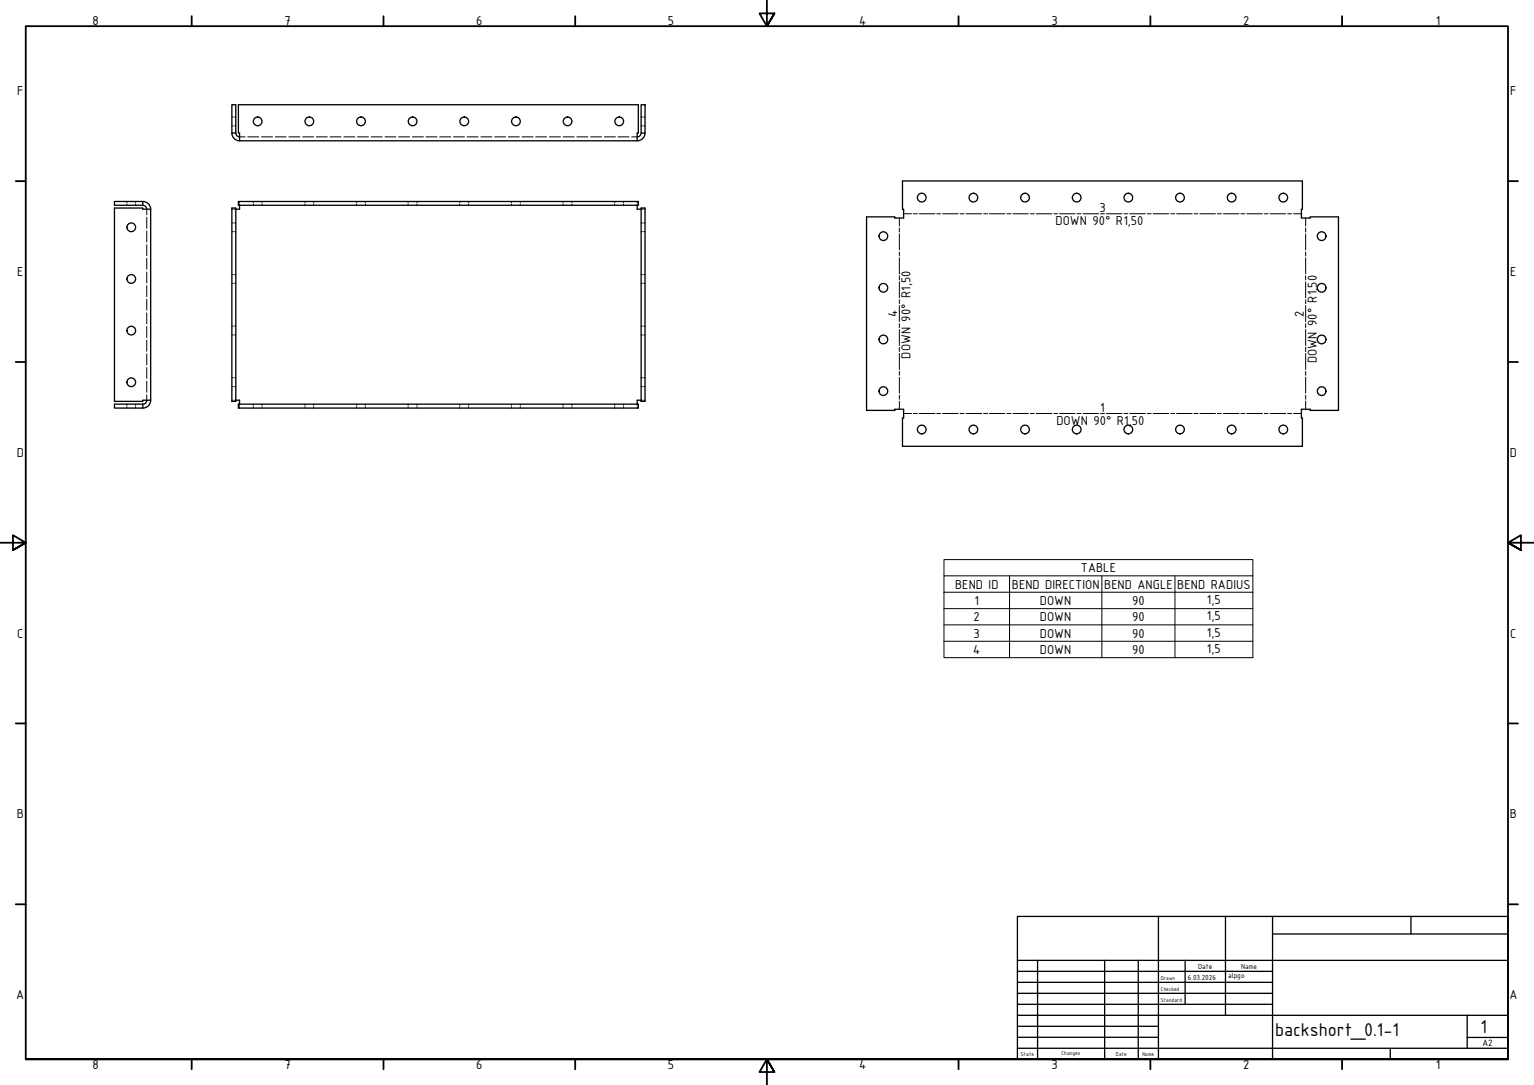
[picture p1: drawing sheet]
<svg xmlns="http://www.w3.org/2000/svg" width="594mm" height="420mm" viewBox="0 0 594 420" stroke-linecap="round" stroke-linejoin="round" font-family="sans-serif">
<!-- layer: Hidden (ISO) -->
<g fill="none" stroke="#000" stroke-width=".39">
<path d="M89.8 48.7h.5M89.8 45.3h.5M90.8 48.7h.5M90.8 45.3h.5M92.8 53h2.1M95.9 53h4.3M101.3 53h4.2M106.6 53h4.2M111.9 53h4.2M117.2 53h4.3M122.5 53h4.2M127.8 53h4.3"/>
<path d="M133.2 53h4.2M138.4 53h4.3M143.8 53h4.2M149.1 53h4.2M154.4 53h4.2M159.7 53h4.3M165 53h4.2M170.3 53h4.3M175.6 53h4.3M180.9 53h4.3M186.2 53h4.3M191.6 53h4.2"/>
<path d="M196.8 53h4.3M202.2 53h4.2M207.5 53h4.2M212.8 53h4.2M218.1 53h4.3M223.4 53h4.2M228.7 53h4.3M234.1 53h4.2M239.3 53h4.3M244.7 53h2.1M248.3 48.7h.5M248.3 45.3h.5"/>
<path d="M249.3 48.7h.5M249.3 45.3h.5M49.1 78v.5M49.1 79v.5M52.5 78v.5M52.5 79v.5M92.8 78v.5M92.8 79v.5M98.1 78v.5M98.1 79v.5M101.5 78v.5M101.5 79v.5"/>
<path d="M118.1 78v.5M118.1 79v.5M121.5 78v.5M121.5 79v.5M138.1 78v.5M138.1 79v.5M141.5 78v.5M141.5 79v.5M158.1 78v.5M158.1 79v.5M161.5 78v.5M161.5 79v.5"/>
<path d="M178.1 78v.5M178.1 79v.5M181.5 78v.5M181.5 79v.5M198.1 78v.5M198.1 79v.5M201.5 78v.5M201.5 79v.5M218.1 78v.5M218.1 79v.5M221.5 78v.5M221.5 79v.5"/>
<path d="M238.1 78v.5M238.1 79v.5M241.5 78v.5M241.5 79v.5M246.8 78v.5M246.8 79v.5M56.8 81v2.1M56.8 84.2v4.2M56.8 89.5v4.2M56.8 94.8v4.2M89.8 81h.5M89.8 89.7h.5"/>
<path d="M89.8 86.3h.5M90.8 81h.5M90.8 89.7h.5M90.8 86.3h.5M248.3 81h.5M248.3 89.7h.5M248.3 86.3h.5M249.3 81h.5M249.3 89.7h.5M249.3 86.3h.5M56.8 100.1v4.1M56.8 105.3v4.3"/>
<path d="M56.8 110.6v4.3M56.8 115.9v4.2M89.8 109.7h.5M89.8 106.3h.5M90.8 109.7h.5M90.8 106.3h.5M248.3 109.7h.5M248.3 106.3h.5M249.3 109.7h.5M249.3 106.3h.5M56.8 121.2v4.2M56.8 126.5v4.2"/>
<path d="M56.8 131.7v4.3M56.8 137v4.3M89.8 129.7h.5M89.8 126.3h.5M90.8 129.7h.5M90.8 126.3h.5M248.3 129.7h.5M248.3 126.3h.5M249.3 129.7h.5M249.3 126.3h.5M49.1 156.5v.5M49.1 157.5v.5"/>
<path d="M52.5 156.5v.5M52.5 157.5v.5M56.8 142.3v4.2M56.8 147.6v4.3M56.8 152.9v2.1M89.8 155h.5M89.8 149.7h.5M89.8 146.3h.5M90.8 155h.5M90.8 149.7h.5M90.8 146.3h.5M92.8 156.5v.5"/>
<path d="M92.8 157.5v.5M98.1 156.5v.5M98.1 157.5v.5M101.5 156.5v.5M101.5 157.5v.5M118.1 156.5v.5M118.1 157.5v.5M121.5 156.5v.5M121.5 157.5v.5M138.1 156.5v.5M138.1 157.5v.5M141.5 156.5v.5"/>
<path d="M141.5 157.5v.5M158.1 156.5v.5M158.1 157.5v.5M161.5 156.5v.5M161.5 157.5v.5M178.1 156.5v.5M178.1 157.5v.5M181.5 156.5v.5M181.5 157.5v.5M198.1 156.5v.5M198.1 157.5v.5M201.5 156.5v.5"/>
<path d="M201.5 157.5v.5M218.1 156.5v.5M218.1 157.5v.5M221.5 156.5v.5M221.5 157.5v.5M238.1 156.5v.5M238.1 157.5v.5M241.5 156.5v.5M241.5 157.5v.5M246.8 156.5v.5M246.8 157.5v.5M248.3 155h.5"/>
<path d="M248.3 149.7h.5M248.3 146.3h.5M249.3 155h.5M249.3 149.7h.5M249.3 146.3h.5"/>
</g>
<!-- layer: Visible (ISO) -->
<g fill="none" stroke="#000" stroke-width=".51">
<path d="M89.8 40.6h1.5v10.9h-1.5zM89.8 51.5a3 3 0 0 0 3 3M91.3 51.5l.3 .9 1.2 .6M92.3 40.6h154.9v10.9h-.4v3h-154v-3h-.5zM248.3 40.6h1.5v10.9h-1.5zM248.3 51.5l-.3 .9-1.2 .6M249.8 51.5a3 3 0 0 1-3 3M44.3 78h11v1.5h-11zM55.3 78a3 3 0 0 1 3.1 3M55.3 79.5l.9 .3 .6 1.2M92.3 78h154.9v1.5h-154.9zM92.8 79.5v1.5h-1.5"/>
<path d="M246.8 79.5v1.5h1.5M349.5 70.1h154.9v11h-.4v3.3h3.4v-.4h11v74.9h-11v-.4h-3.4v3.3h.4v11h-154.9v-11h.4v-3.3h-3.3v.4h-11v-74.9h11v.4h3.3v-3.3h-.4zM44.3 80.6h11v.4h3.1v74h-3.1v.4h-11zM89.8 80.6h1.5v74.8h-1.5zM248.3 80.6h1.5v74.8h-1.5zM44.3 156.5h11v1.5h-11zM56.8 155l-.3 .9-1.2 .6M58.4 155a3 3 0 0 1-3.1 3M91.3 155h1.5v1.5M92.3 156.5h154.9v1.5h-154.9zM248.3 155h-1.5v1.5"/>
<circle cx="99.8" cy="47" r="1.68"/>
<circle cx="119.8" cy="47" r="1.68"/>
<circle cx="139.8" cy="47" r="1.68"/>
<circle cx="159.8" cy="47" r="1.68"/>
<circle cx="179.8" cy="47" r="1.68"/>
<circle cx="199.8" cy="47" r="1.68"/>
<circle cx="219.8" cy="47" r="1.68"/>
<circle cx="239.8" cy="47" r="1.68"/>
<circle cx="357" cy="76.5" r="1.68"/>
<circle cx="377" cy="76.5" r="1.68"/>
<circle cx="397" cy="76.5" r="1.68"/>
<circle cx="417" cy="76.5" r="1.68"/>
<circle cx="437" cy="76.5" r="1.68"/>
<circle cx="457" cy="76.5" r="1.68"/>
<circle cx="477" cy="76.5" r="1.68"/>
<circle cx="497" cy="76.5" r="1.68"/>
<circle cx="50.8" cy="88" r="1.68"/>
<circle cx="342.1" cy="91.5" r="1.68"/>
<circle cx="511.8" cy="91.5" r="1.68"/>
<circle cx="50.8" cy="108" r="1.68"/>
<circle cx="342.1" cy="111.5" r="1.68"/>
<circle cx="511.8" cy="111.5" r="1.68"/>
<circle cx="50.8" cy="128" r="1.68"/>
<circle cx="342.1" cy="131.5" r="1.68"/>
<circle cx="511.8" cy="131.5" r="1.68"/>
<circle cx="50.8" cy="148" r="1.68"/>
<circle cx="342.1" cy="151.5" r="1.68"/>
<circle cx="511.8" cy="151.5" r="1.68"/>
<circle cx="357" cy="166.3" r="1.68"/>
<circle cx="377" cy="166.3" r="1.68"/>
<circle cx="397" cy="166.3" r="1.68"/>
<circle cx="417" cy="166.3" r="1.68"/>
<circle cx="437" cy="166.3" r="1.68"/>
<circle cx="457" cy="166.3" r="1.68"/>
<circle cx="477" cy="166.3" r="1.68"/>
<circle cx="497" cy="166.3" r="1.68"/>
</g>
<!-- layer: Bend Centerline (ISO) -->
<g fill="none" stroke="#000" stroke-width=".39">
<path d="M348.3 84.4v3.1M348.3 88.3v1.5M348.3 90.6v6.2M348.3 97.6v1.5M348.3 99.9v6.1M349.9 82.8h3.1M353.8 82.8h1.5M356 82.8h6.1M362.8 82.8h1.5M365.1 82.8h6M371.9 82.8h1.5M374.1 82.8h6.1"/>
<path d="M380.9 82.8h1.6M383.2 82.8h6M390 82.8h1.5M392.2 82.8h6.1M399 82.8h1.6M401.3 82.8h6.1M408.1 82.8h1.5M410.3 82.8h6.1M417.1 82.8h1.6M419.4 82.8h6M426.2 82.8h1.5M428.5 82.8h6"/>
<path d="M435.3 82.8h1.5M437.5 82.8h6M444.3 82.8h1.5M446.6 82.8h6M453.4 82.8h1.5M455.7 82.8h6M462.5 82.8h1.4M464.7 82.8h6M471.5 82.8h1.5M473.8 82.8h6M480.6 82.8h1.5M482.9 82.8h6"/>
<path d="M489.6 82.8h1.5M491.9 82.8h6M498.7 82.8h1.5M501 82.8h3M505.7 84.4v3.1M505.7 88.3v1.5M505.7 90.6v6.2M505.7 97.6v1.5M505.7 99.9v6.1M348.3 106.8v1.6M348.3 109.1v6.2M348.3 116.1v1.5"/>
<path d="M348.3 118.3v6.2M505.7 106.8v1.6M505.7 109.1v6.2M505.7 116.1v1.5M505.7 118.3v6.2M348.3 125.3v1.6M348.3 127.6v6.2M348.3 134.5v1.6M348.3 136.9v6.1M505.7 125.3v1.6M505.7 127.6v6.2M505.7 134.5v1.6"/>
<path d="M505.7 136.9v6.1M348.3 143.8v1.5M348.3 146.1v6.2M348.3 153.1v1.5M348.3 155.4v3.1M505.7 143.8v1.5M505.7 146.1v6.2M505.7 153.1v1.5M505.7 155.4v3.1M349.9 160.1h3.1M353.8 160.1h1.5M356 160.1h6.1"/>
<path d="M362.8 160.1h1.5M365.1 160.1h6M371.9 160.1h1.5M374.1 160.1h6.1M380.9 160.1h1.6M383.2 160.1h6M390 160.1h1.5M392.2 160.1h6.1M399 160.1h1.6M401.3 160.1h6.1M408.1 160.1h1.5M410.3 160.1h6.1"/>
<path d="M417.1 160.1h1.6M419.4 160.1h6M426.2 160.1h1.5M428.5 160.1h6M435.3 160.1h1.5M437.5 160.1h6M444.3 160.1h1.5M446.6 160.1h6M453.4 160.1h1.5M455.7 160.1h6M462.5 160.1h1.4M464.7 160.1h6"/>
<path d="M471.5 160.1h1.5M473.8 160.1h6M480.6 160.1h1.5M482.9 160.1h6M489.6 160.1h1.5M491.9 160.1h6M498.7 160.1h1.5M501 160.1h3"/>
</g>
<!-- layer: Border (ISO) -->
<g fill="none" stroke="#000" stroke-width=".7">
<path d="M74.2 6.3v3.8M148.5 6.3v3.8M222.8 6.3v3.8M297 .2v9.9l-2.9-4.9h5.8l-2.9 4.9 2.9-4.9M371.2 6.3v3.8M445.5 6.3v3.8M519.7 6.3v3.8M6.1 70.1h3.9M584 70.1h3.9M6.1 140.2h3.9M584 140.2h3.9M0 210.2h10l-5-3v5.8l5-2.8-5 2.8"/>
<path d="M594 210.2h-10l5-3v5.8l-5-2.8 5 2.8M6.1 280.1h3.9M584 280.1h3.9M6.1 350.2h3.9M584 350.2h3.9M10 410.2v-400.1h574v400.1h-574h574M74.2 410.2v3.9M148.5 410.2v3.9M222.8 410.2v3.9M299.9 415.1l-2.9-4.9 2.9 4.9h-5.8l2.9-4.9v10M371.2 410.2v3.9M445.5 410.2v3.9"/>
<path d="M519.7 410.2v3.9"/>
</g>
<!-- layer: Title (ISO) -->
<g fill="none" stroke="#000" stroke-width=".51">
<path d="M394 354.9h190v55.3h-190zM448.6 354.9v55.3M474.6 354.9v38.3M492.8 354.9v55.3M546.4 354.9v6.8M394 376.2h98.8M394 371.9h190M401.8 371.9v38.3M427.8 371.9v38.3M440.8 371.9v38.3M459 371.9v17M492.8 361.7h91.2"/>
<path d="M394 380.4h98.8M394 384.7h98.8M394 388.9h98.8M394 393.2h190M394 397.4h54.6M568.2 393.2v12.7M394 405.9h190M394 401.7h54.6M538.4 405.9v4.3M568.2 401.7h15.8"/>
</g>
<!-- layer: Symbol (ISO) -->
<path d="M365.6 223v-6.3h119.6v6.3M365.6 229.3h119.6M365.6 235.7h119.6M391 223v31.7M426.7 223v31.7M455 223v31.7M485.2 223h-119.6v6.3M485.2 223v31.7h-119.6v-25.4M365.6 242h119.6M365.6 248.3h119.6" fill="none" stroke="#000" stroke-width=".39"/>
<g font-size="7.7">
<text x="493.8" y="401.3">backshort_0.1-1</text>
<text x="573.3" y="400">1</text>
</g>
<g font-size="5.4">
<text x="35.9" y="9.8">8</text>
<text x="110.2" y="9.8">7</text>
<text x="184.4" y="9.8">6</text>
<text x="258.6" y="9.8">5</text>
<text x="332.7" y="9.8">4</text>
<text x="407.2" y="9.8">3</text>
<text x="481.4" y="9.8">2</text>
<text x="556" y="9.8">1</text>
<text x="6.6" y="36.9">F</text>
<text x="584.9" y="36.9">F</text>
<text x="425.8" y="82">3</text>
<text x="408.7" y="87">DOWN 90° R1,50</text>
<text x="6.6" y="106.9">E</text>
<text x="584.9" y="106.9">E</text>
<text x="347.5" y="122.9" transform="rotate(-90 347.5 122.9)">4</text>
<text x="504.9" y="122.7" transform="rotate(-90 504.9 122.7)">2</text>
<text x="352.6" y="138.9" transform="rotate(-90 352.6 138.9)">DOWN 90° R1,50</text>
<text x="510" y="140.6" transform="rotate(-90 510 140.6)">DOWN 90° R1,50</text>
<text x="426.1" y="159.4">1</text>
<text x="409.1" y="164.4">DOWN 90° R1,50</text>
<text x="6.5" y="176.9">D</text>
<text x="584.8" y="176.9">D</text>
<text x="418.6" y="221.6">TABLE</text>
<text x="369.9" y="227.9">BEND ID</text>
<text x="391.9" y="227.9">BEND DIRECTION</text>
<text x="427.6" y="227.9">BEND ANGLE</text>
<text x="455.9" y="227.9">BEND RADIUS</text>
<text x="467.4" y="233.9">1,5</text>
<text x="377.4" y="234.2">1</text>
<text x="402.7" y="234.2">DOWN</text>
<text x="438.5" y="234.2">90</text>
<text x="377.1" y="240.6">2</text>
<text x="402.7" y="240.6">DOWN</text>
<text x="438.5" y="240.6">90</text>
<text x="467.4" y="240.3">1,5</text>
<text x="6.6" y="246.9">C</text>
<text x="377.1" y="246.9">3</text>
<text x="402.7" y="246.9">DOWN</text>
<text x="438.5" y="246.9">90</text>
<text x="467.4" y="246.5">1,5</text>
<text x="584.9" y="246.9">C</text>
<text x="376.9" y="253.2">4</text>
<text x="402.7" y="253.2">DOWN</text>
<text x="438.5" y="253.2">90</text>
<text x="467.4" y="252.9">1,5</text>
<text x="6.5" y="316.9">B</text>
<text x="584.8" y="316.9">B</text>
<text x="6.3" y="386.9">A</text>
<text x="584.6" y="386.9">A</text>
<text x="35.9" y="414.1">8</text>
<text x="110.2" y="414.1">7</text>
<text x="184.4" y="414.1">6</text>
<text x="258.6" y="414.1">5</text>
<text x="332.7" y="414.1">4</text>
<text x="407.2" y="414.1">3</text>
<text x="481.4" y="414.1">2</text>
<text x="556" y="414.1">1</text>
</g>
<text font-size="3.9" x="574.1" y="405.1">A2</text>
<g font-size="3">
<text x="464" y="375.1">Date</text>
<text x="480.6" y="375.1">Name</text>
<text x="460" y="379.4">6.03.2026</text>
<text x="475.6" y="378.8">alpgo</text>
</g>
<g font-size="2.3">
<text x="449.6" y="379.4">Drawn</text>
<text x="449.6" y="383.6">Checked</text>
<text x="449.6" y="387.9">Standard</text>
<text x="395.4" y="408.8">State</text>
<text x="411.1" y="408.5">Changes</text>
<text x="432.2" y="408.8">Date</text>
<text x="442.4" y="408.8">Name</text>
</g>
</svg>
